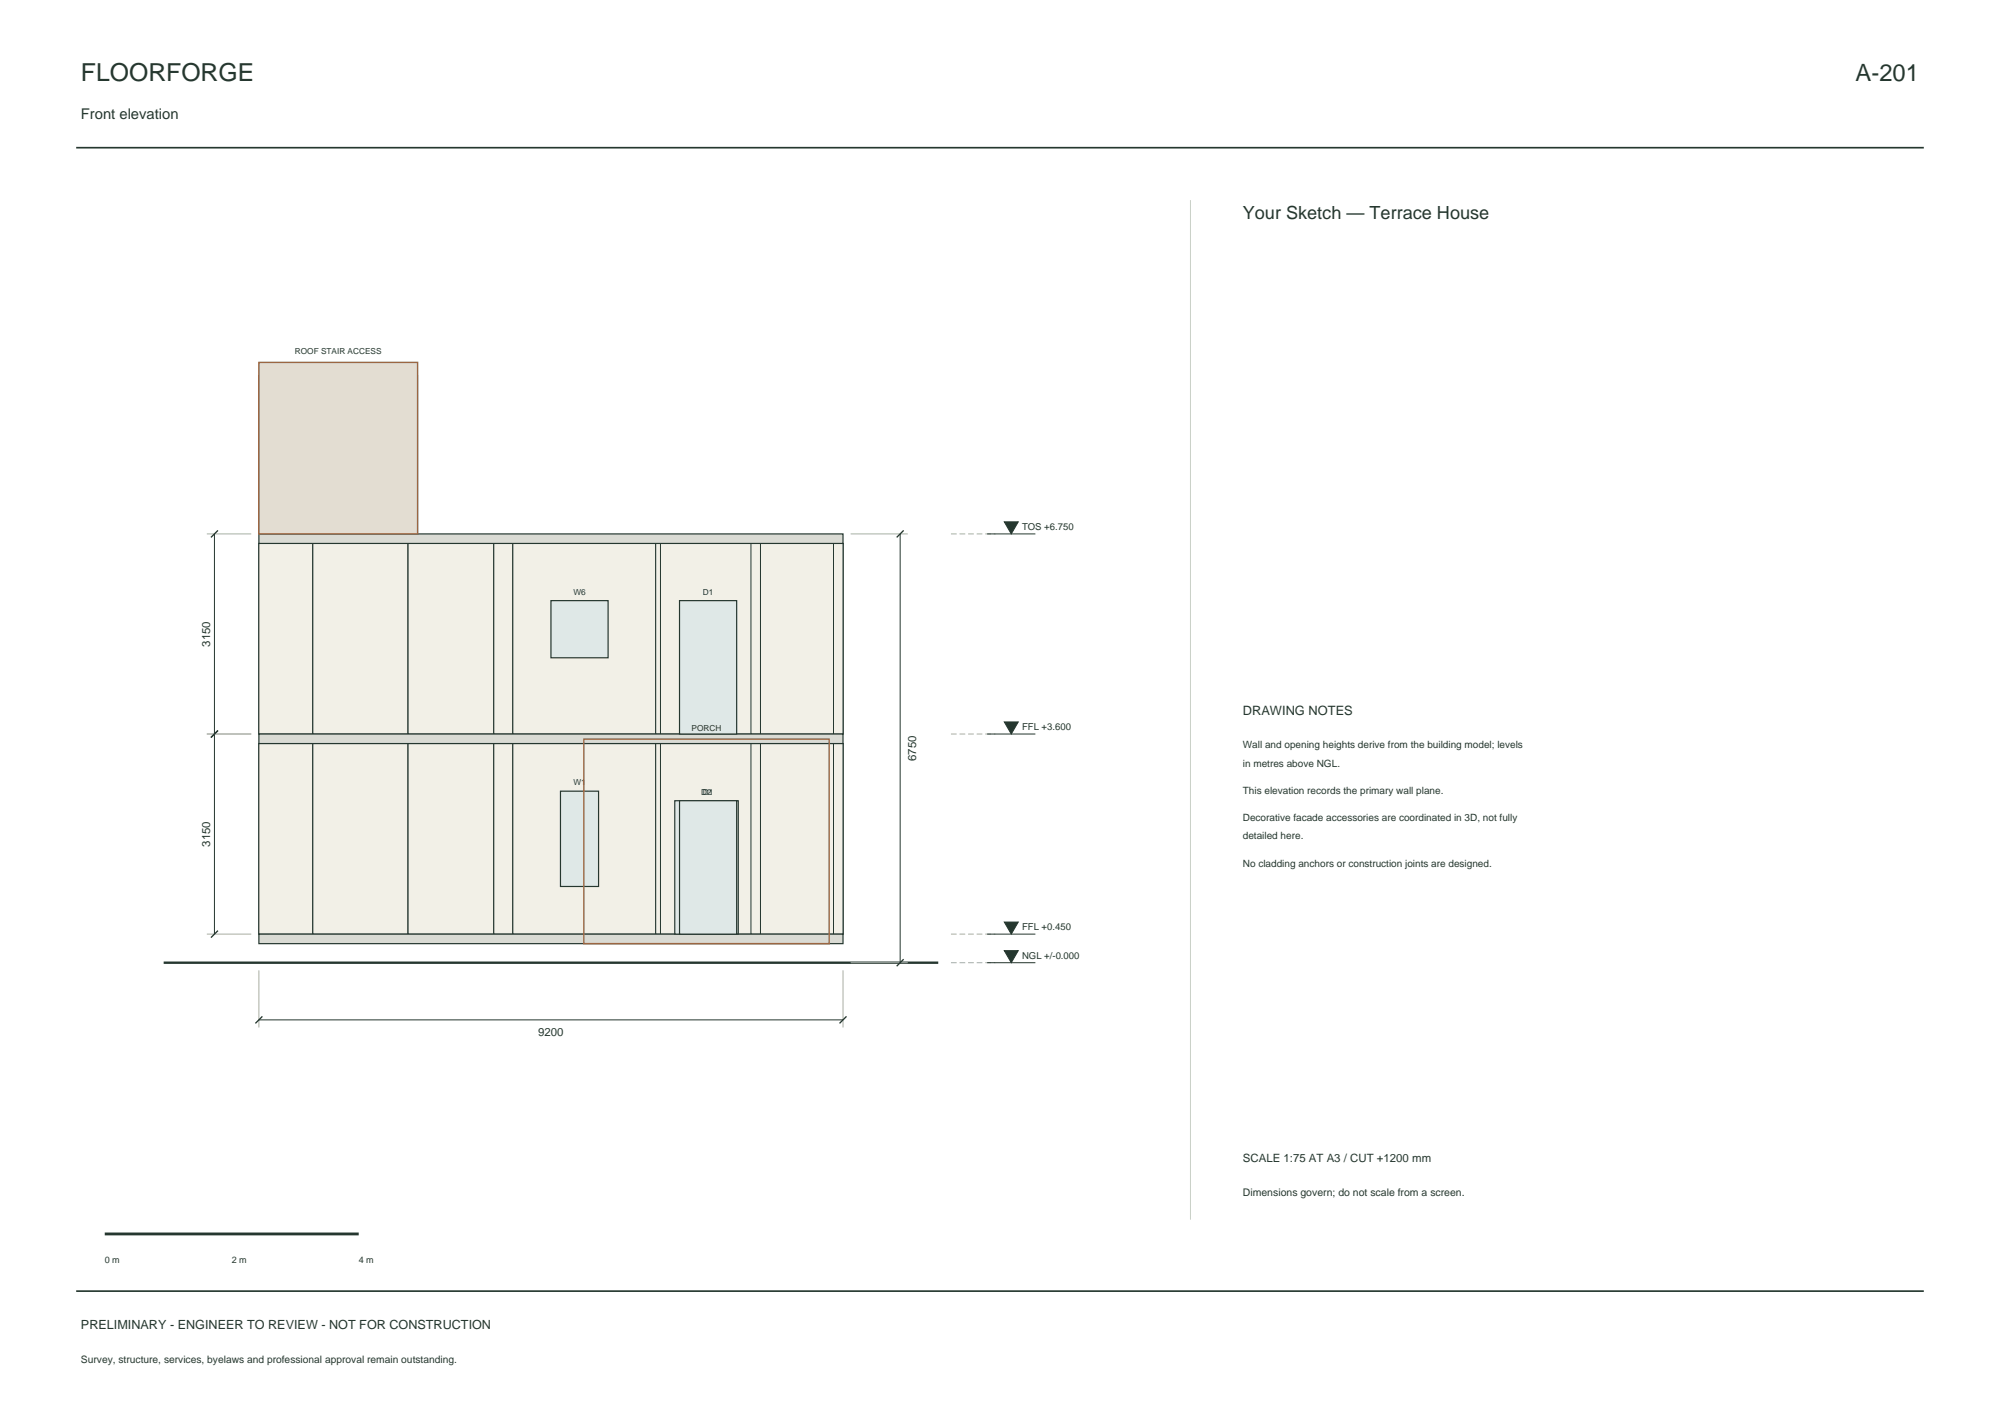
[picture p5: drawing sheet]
<svg xmlns="http://www.w3.org/2000/svg" width="420mm" height="297mm" viewBox="0 0 420 297" stroke-linecap="round" stroke-linejoin="round" font-family="sans-serif">
<path d="M16 31h388M16 271h388" fill="none" stroke="#25372f" stroke-width=".35"/>
<g fill="#f2f0e7" stroke="#25372f" stroke-width=".21">
<path d="M54.4 156.1h2v40h-2z" fill-rule="evenodd"/>
<path d="M54.4 156.1h13.3v40h-13.3z" fill-rule="evenodd"/>
<path d="M54.4 156.1h13.3v40h-13.3z" fill-rule="evenodd"/>
<path d="M65.7 156.1h2v40h-2z" fill-rule="evenodd"/>
<path d="M65.7 156.1h40v40h-40z" fill-rule="evenodd"/>
<path d="M65.7 156.1h22v40h-22z" fill-rule="evenodd"/>
<path d="M65.7 156.1h2v40h-2z" fill-rule="evenodd"/>
<path d="M65.7 156.1h22v40h-22z" fill-rule="evenodd"/>
<path d="M65.7 156.1h44v40h-44z" fill-rule="evenodd"/>
<path d="M85.7 156.1h2v40h-2z" fill-rule="evenodd"/>
<path d="M85.7 156.1h20v40h-20z" fill-rule="evenodd"/>
<path d="M85.7 156.1h24v40h-24z" fill-rule="evenodd"/>
<path d="M103.7 156.1h2v40h-2z" fill-rule="evenodd"/>
<path d="M103.7 156.1h2v40h-2z" fill-rule="evenodd"/>
<path d="M103.7 156.1h36v40h-36z" fill-rule="evenodd"/>
<path d="M103.7 156.1h36v40h-36z" fill-rule="evenodd"/>
<path d="M107.7 156.1h2v40h-2z" fill-rule="evenodd"/>
<path d="M107.7 156.1h32v40h-32z" fill-rule="evenodd"/>
<path d="M107.7 156.1h52v40h-52z" fill-rule="evenodd"/>
<path d="M137.7 156.1h2v40h-2z" fill-rule="evenodd"/>
<path d="M137.7 156.1h39.3v40h-39.3z" fill-rule="evenodd"/>
<path d="M137.7 156.1h2v40h-2z" fill-rule="evenodd"/>
<path d="M137.7 156.1h2v40h-2z" fill-rule="evenodd"/>
<path d="M137.7 156.1h2v40h-2z" fill-rule="evenodd"/>
<path d="M137.7 156.1h3v40h-3z" fill-rule="evenodd"/>
<path d="M138.7 156.1h38.3v40h-38.3z" fill-rule="evenodd"/>
<path d="M137.7 156.1h3v40h-3z" fill-rule="evenodd"/>
<path d="M138.7 156.1h21v40h-21z" fill-rule="evenodd"/>
<path d="M157.7 156.1h2v40h-2z" fill-rule="evenodd"/>
<path d="M175 156.1h2v40h-2z" fill-rule="evenodd"/>
<path d="M54.4 114.1h2v40h-2z" fill-rule="evenodd"/>
<path d="M54.4 114.1h13.3v40h-13.3z" fill-rule="evenodd"/>
<path d="M54.4 114.1h13.3v40h-13.3z" fill-rule="evenodd"/>
<path d="M65.7 114.1h2v40h-2z" fill-rule="evenodd"/>
<path d="M65.7 114.1h40v40h-40z" fill-rule="evenodd"/>
<path d="M65.7 114.1h22v40h-22z" fill-rule="evenodd"/>
<path d="M65.7 114.1h2v40h-2z" fill-rule="evenodd"/>
<path d="M65.7 114.1h22v40h-22z" fill-rule="evenodd"/>
<path d="M65.7 114.1h44v40h-44z" fill-rule="evenodd"/>
<path d="M85.7 114.1h2v40h-2z" fill-rule="evenodd"/>
<path d="M85.7 114.1h20v40h-20z" fill-rule="evenodd"/>
<path d="M85.7 114.1h24v40h-24z" fill-rule="evenodd"/>
<path d="M103.7 114.1h2v40h-2z" fill-rule="evenodd"/>
<path d="M103.7 114.1h2v40h-2z" fill-rule="evenodd"/>
<path d="M103.7 114.1h36v40h-36z" fill-rule="evenodd"/>
<path d="M103.7 114.1h36v40h-36z" fill-rule="evenodd"/>
<path d="M107.7 114.1h2v40h-2z" fill-rule="evenodd"/>
<path d="M107.7 114.1h32v40h-32z" fill-rule="evenodd"/>
<path d="M107.7 114.1h52v40h-52z" fill-rule="evenodd"/>
<path d="M137.7 114.1h2v40h-2z" fill-rule="evenodd"/>
<path d="M137.7 114.1h39.3v40h-39.3z" fill-rule="evenodd"/>
<path d="M137.7 114.1h2v40h-2z" fill-rule="evenodd"/>
<path d="M137.7 114.1h2v40h-2z" fill-rule="evenodd"/>
<path d="M137.7 114.1h2v40h-2z" fill-rule="evenodd"/>
<path d="M137.7 114.1h3v40h-3z" fill-rule="evenodd"/>
<path d="M138.7 114.1h38.3v40h-38.3z" fill-rule="evenodd"/>
<path d="M137.7 114.1h3v40h-3z" fill-rule="evenodd"/>
<path d="M138.7 114.1h21v40h-21z" fill-rule="evenodd"/>
<path d="M157.7 114.1h2v40h-2z" fill-rule="evenodd"/>
<path d="M175 114.1h2v40h-2z" fill-rule="evenodd"/>
<path d="M55.4 78.7h31.3v33.4h-31.3z" fill-rule="evenodd"/>
<path d="M85.7 78.7h2v33.4h-2z" fill-rule="evenodd"/>
<path d="M55.4 78.7h31.3v33.4h-31.3z" fill-rule="evenodd"/>
<path d="M54.4 78.7h2v33.4h-2z" fill-rule="evenodd"/>
</g>
<g fill="#dadbd4" stroke="#25372f" stroke-width=".25">
<path d="M54.4 196.1h122.6v2h-122.6z" fill-rule="evenodd"/>
<path d="M54.4 154.1h122.6v2h-122.6z" fill-rule="evenodd"/>
<path d="M54.4 112.1h122.6v2h-122.6z" fill-rule="evenodd"/>
</g>
<path d="M34.4 202.1h162.6" fill="none" stroke="#25372f" stroke-width=".5"/>
<path d="M54.4 76.1h33.3v36h-33.3z" fill-rule="evenodd" fill="#e3ddd2" stroke="#9e653f" stroke-width=".3"/>
<g fill="#dfe8e7" stroke="#25372f" stroke-width=".25">
<path d="M117.7 166.1h8v20h-8z" fill-rule="evenodd"/>
<path d="M141.7 168.1h13.3v28h-13.3z" fill-rule="evenodd"/>
<path d="M142.7 168.1h12v28h-12z" fill-rule="evenodd"/>
<path d="M115.7 126.1h12v12h-12z" fill-rule="evenodd"/>
<path d="M142.7 126.1h12v28h-12z" fill-rule="evenodd"/>
</g>
<path d="M122.6 155.1h51.5v43h-51.5z" fill="none" stroke="#9e653f" stroke-width=".3"/>
<path d="M43.4 112.1h9.4M178.6 112.1h12M43.4 154.1h9.4M43.4 196.1h9.4M54.4 203.7v12M177 203.7v12M178.6 202.1h12" fill="none" stroke="#a8afa4" stroke-width=".21"/>
<path d="M45 112.1v84M189 112.1v90M207.3 112.1h10.1M207.3 154.1h10.1M207.3 196.1h10.1M54.4 214.1h122.6M207.3 202.1h10.1" fill="none" stroke="#25372f" stroke-width=".21"/>
<path d="M45.8 111.3l-1.5 1.5M189.8 111.3l-1.5 1.5M45.8 153.3l-1.5 1.5M45.8 195.3l-1.5 1.5M55.1 213.3l-1.5 1.5M177.8 213.3l-1.5 1.5M189.8 201.3l-1.5 1.5" fill="none" stroke="#25372f" stroke-width=".28"/>
<path d="M199.7 112.1h9.3M199.7 154.1h9.3M199.7 196.1h9.3M199.7 202.1h9.3" fill="none" stroke="#a8afa4" stroke-width=".21" stroke-dasharray="1.2 .6" stroke-linecap="butt"/>
<g fill="#25372f" stroke="#25372f" stroke-width=".21">
<path d="M210.9 199.5h2.9l-1.4 2.6z"/>
<path d="M210.9 193.5h2.9l-1.4 2.6z"/>
<path d="M210.9 151.5h2.9l-1.4 2.6z"/>
<path d="M210.9 109.5h2.9l-1.4 2.6z"/>
</g>
<path d="M250 42v214" fill="none" stroke="#c9d0c7" stroke-width=".21"/>
<path d="M22 259h53.3" fill="none" stroke="#25372f" stroke-width=".6"/>
<text font-size="5.2" fill="#25372f" x="17" y="17">FLOORFORGE</text>
<text font-size="5" fill="#25372f" x="389.7" y="17">A-201</text>
<text font-size="3.8" fill="#25372f" x="261" y="46">Your Sketch — Terrace House</text>
<text font-size="3.1" fill="#25372f" x="17" y="25">Front elevation</text>
<text font-size="2.7" fill="#25372f" x="261" y="150">DRAWING NOTES</text>
<text font-size="2.6" fill="#25372f" x="17" y="279">PRELIMINARY - ENGINEER TO REVIEW - NOT FOR CONSTRUCTION</text>
<g font-size="2.4" fill="#25372f">
<text x="44.1" y="135.7" transform="rotate(-90 44.1 135.7)">3150</text>
<text x="192.4" y="159.7" transform="rotate(-90 192.4 159.7)">6750</text>
<text x="44.1" y="177.7" transform="rotate(-90 44.1 177.7)">3150</text>
<text x="113" y="217.4">9200</text>
<text x="261" y="244">SCALE 1:75 AT A3 / CUT +1200 mm</text>
</g>
<text font-size="2.2" fill="#25372f" x="261" y="251">Dimensions govern; do not scale from a screen.</text>
<g font-size="2.1" fill="#25372f">
<text x="261" y="157">Wall and opening heights derive from the building model; levels</text>
<text x="261" y="160.9">in metres above NGL.</text>
<text x="261" y="166.6">This elevation records the primary wall plane.</text>
<text x="261" y="172.3">Decorative facade accessories are coordinated in 3D, not fully</text>
<text x="261" y="176.2">detailed here.</text>
<text x="261" y="181.9">No cladding anchors or construction joints are designed.</text>
<text x="17" y="286">Survey, structure, services, byelaws and professional approval remain outstanding.</text>
</g>
<g font-size="2" fill="#25372f">
<text x="214.6" y="111.3">TOS +6.750</text>
<text x="214.6" y="153.3">FFL +3.600</text>
<text x="214.6" y="195.3">FFL +0.450</text>
<text x="214.6" y="201.3">NGL +/-0.000</text>
</g>
<g font-size="1.9" fill="#25372f">
<text x="22" y="265">0 m</text>
<text x="48.7" y="265">2 m</text>
<text x="75.3" y="265">4 m</text>
</g>
<g font-size="1.7" fill="#25372f">
<text x="61.9" y="74.3">ROOF STAIR ACCESS</text>
<text x="120.4" y="124.9">W6</text>
<text x="147.6" y="124.9">D1</text>
<text x="145.2" y="153.4">PORCH</text>
<text x="120.4" y="164.9">W1</text>
<text x="147.3" y="166.9">D2</text>
<text x="147.6" y="166.9">D1</text>
</g>
</svg>
